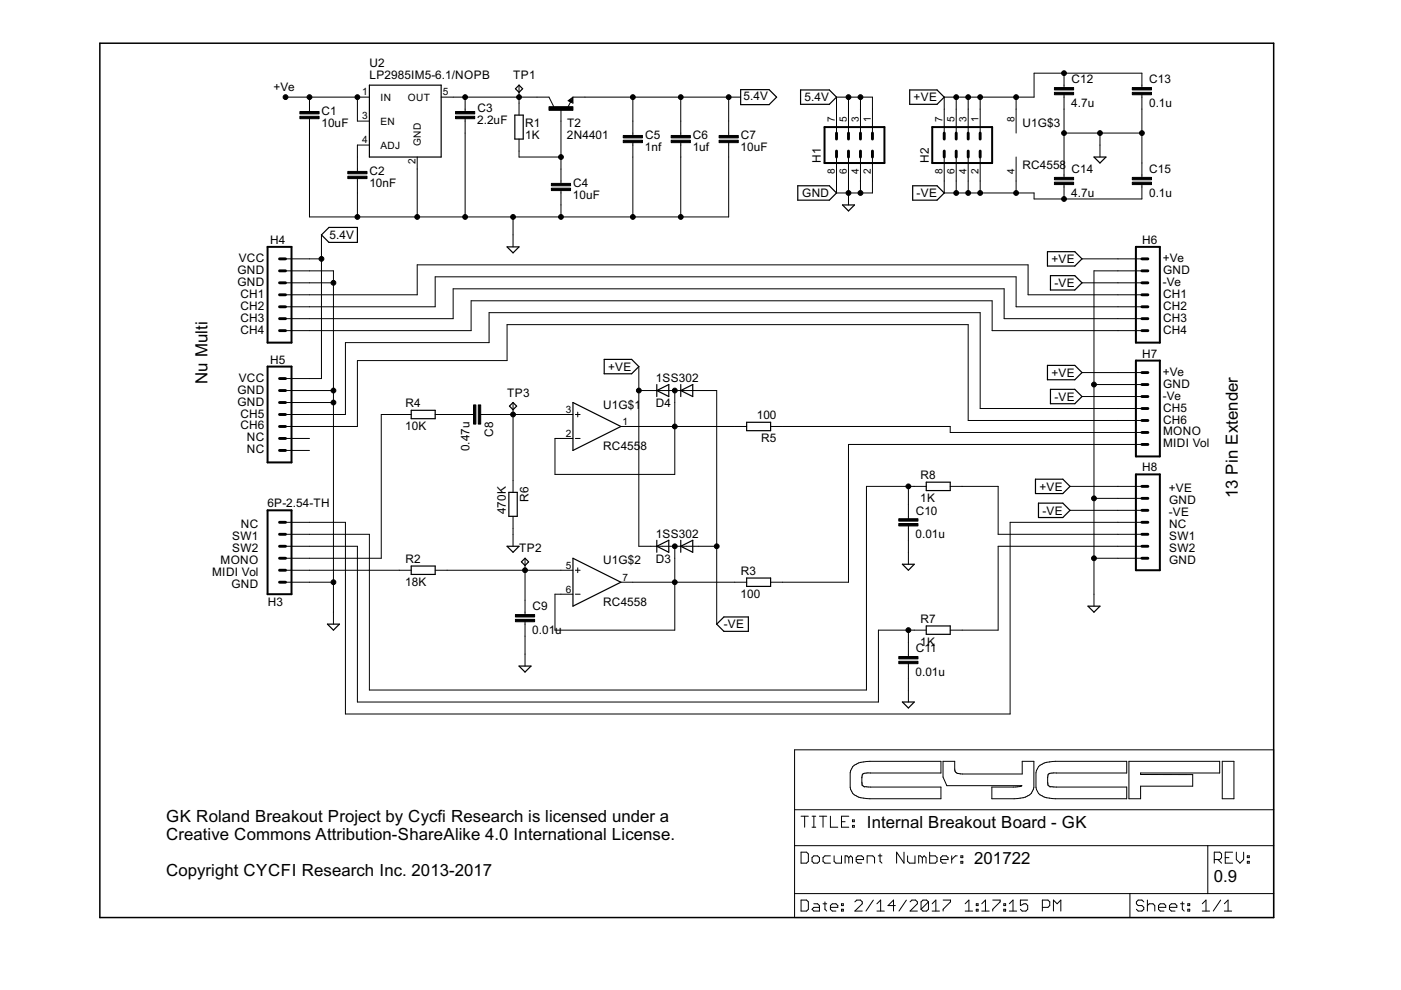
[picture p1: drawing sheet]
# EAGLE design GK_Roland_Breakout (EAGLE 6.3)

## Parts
C1  10uF  C-EUC0805  [C0805]
C2  10nF  C-EUC0805  [C0805]
C3  2.2uF  C-EUC0805  [C0805]
C4  10uF  C-EUC0805  [C0805]
C5  1nf  C-EUC0603  [C0603]
C6  1uf  C-EUC0603  [C0603]
C7  10uF  C-EUC0805  [C0805]
C8  0.47u  C-EUC0805  [C0805]
C9  0.01u  C-EUC0805  [C0805]
C10  0.01u  C-EUC0805  [C0805]
C11  0.01u  C-EUC0805  [C0805]
C12  4.7u  C-EUC0805  [C0805]
C13  0.1u  C-EUC0805  [C0805]
C14  4.7u  C-EUC0805  [C0805]
C15  0.1u  C-EUC0805  [C0805]
D3  1SS302  [SC70-3]
D4  1SS302  [SC70-3]
H1  MA04-2  [MA04-2]
H2  MA04-2  [MA04-2]
H3  6P-2.54-TH  [6P-2.54-TH]
H4  7P_ZIF_59453-071110EDHLF  [7P_ZIF_59453-071110EDHLF]
H5  7P_ZIF_59453-071110EDHLF  [7P_ZIF_59453-071110EDHLF]
H6  7P_ZIF_59453-071110EDHLF  [7P_ZIF_59453-071110EDHLF]
H7  7P_ZIF_59453-071110EDHLF  [7P_ZIF_59453-071110EDHLF]
H8  7P_ZIF_59453-071110EDHLF  [7P_ZIF_59453-071110EDHLF]
R1  1K  R-EU_R0402  [R0402]
R2  18K  R-EU_R0402  [R0402]
R3  100  R-EU_R0402  [R0402]
R4  10K  R-EU_R0402  [R0402]
R5  100  R-EU_R0402  [R0402]
R6  470K  R-EU_R0402  [R0402]
R7  1K  R-EU_R0402  [R0402]
R8  1K  R-EU_R0402  [R0402]
T2  2N4401  TRAN-MMBT2222A  [SOT23-3]
TP1  TPB1,27  [B1,27]
TP2  TPB1,27  [B1,27]
TP3  TPB1,27  [B1,27]
U1  RC4558  [SOIC-8]
U2  MIC5205-5V  MIC5219BM5  [SOT23-5]

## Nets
5.4V: C5.1 C6.1 C7.1 H1.1 H1.3 H1.5 H1.7 H4.P$1 H5.P$1 T2.2(E)
+VE: C1.1 C12.1 C13.1 D3.2(K) D4.2(K) H2.1 H2.3 H2.5 H2.7 H6.P$1 H7.P$1 H8.P$1 U1.8(V+) U2.1(IN) U2.3(EN)
-VE: C14.2 C15.2 D3.1(A) D4.1(A) H2.2 H2.4 H2.6 H2.8 H6.P$3 H7.P$3 H8.P$3 U1.4(V-)
GND: C1.2 C2.2 C3.2 C4.2 C5.2 C6.2 C7.2 C9.2 C10.2 C11.2 C12.2 C13.2 C14.1 C15.1 H1.2 H1.4 H1.6 H1.8 H3.6 H4.P$2 H4.P$3 H5.P$2 H5.P$3 H6.P$2 H7.P$2 H8.P$2 H8.P$7 R6.2 U2.2(GND)
N$1: C4.1 R1.2 T2.1(B)
N$3: C2.1 U2.4(ADJ)
N$5: H4.P$4 H6.P$4
N$6: H4.P$5 H6.P$5
N$7: H4.P$6 H6.P$6
N$8: H4.P$7 H6.P$7
N$9: H7.P$6 R5.1
N$10: H5.P$4 H7.P$4
N$11: D3.3(AK) R3.1 U1.6(IN-) U1.7(OUT)
N$12: C9.1 R2.2 TP2.TP U1.5(IN+)
N$13: H7.P$7 R3.2
N$14: C8.2 R4.2
N$15: C8.1 R6.1 TP3.TP U1.3(IN+)
N$16: D4.3(AK) R5.2 U1.1(OUT) U1.2(IN-)
N$18: H5.P$5 H7.P$5
N$19: C10.1 H3.2 R8.1
N$20: C11.1 H3.3 R7.1
N$23: H3.4 R4.1
N$24: H3.5 R2.1
N$25: H8.P$6 R7.2
N$26: H8.P$5 R8.2
N$27: H3.1 H8.P$4
NC1: C3.1 R1.1 T2.3(C) TP1.TP U2.5(OUT)
Unconnected: H5.P$6 H5.P$7

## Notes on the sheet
- LP2985IM5-6.1/NOPB
- +Ve
- VCC | +Ve
- GND | GND
- GND | -Ve
- CH1 | CH1
- CH2 | CH2
- CH3 | CH3
- CH4 | CH4
- +Ve
- Nu Multi | VCC
- GND
- GND
- -Ve
- GND
- CH5
- CH5
- CH6
- CH6
- MONO
- NC
- MIDI Vol
- NC
- +VE
- GND | 13 Pin Extender
- -VE
- NC | NC
- SW1 | SW1
- SW2 | SW2
- MONO | GND
- MIDI Vol
- GND
- Internal Breakout Board - GK
- 201722
- GK Roland Breakout Project by Cycfi Research is licensed under a 
  Creative Commons Attribution-ShareAlike 4.0 International License. 
  
  Copyright CYCFI Research Inc. 2013-2017
- 0.9
